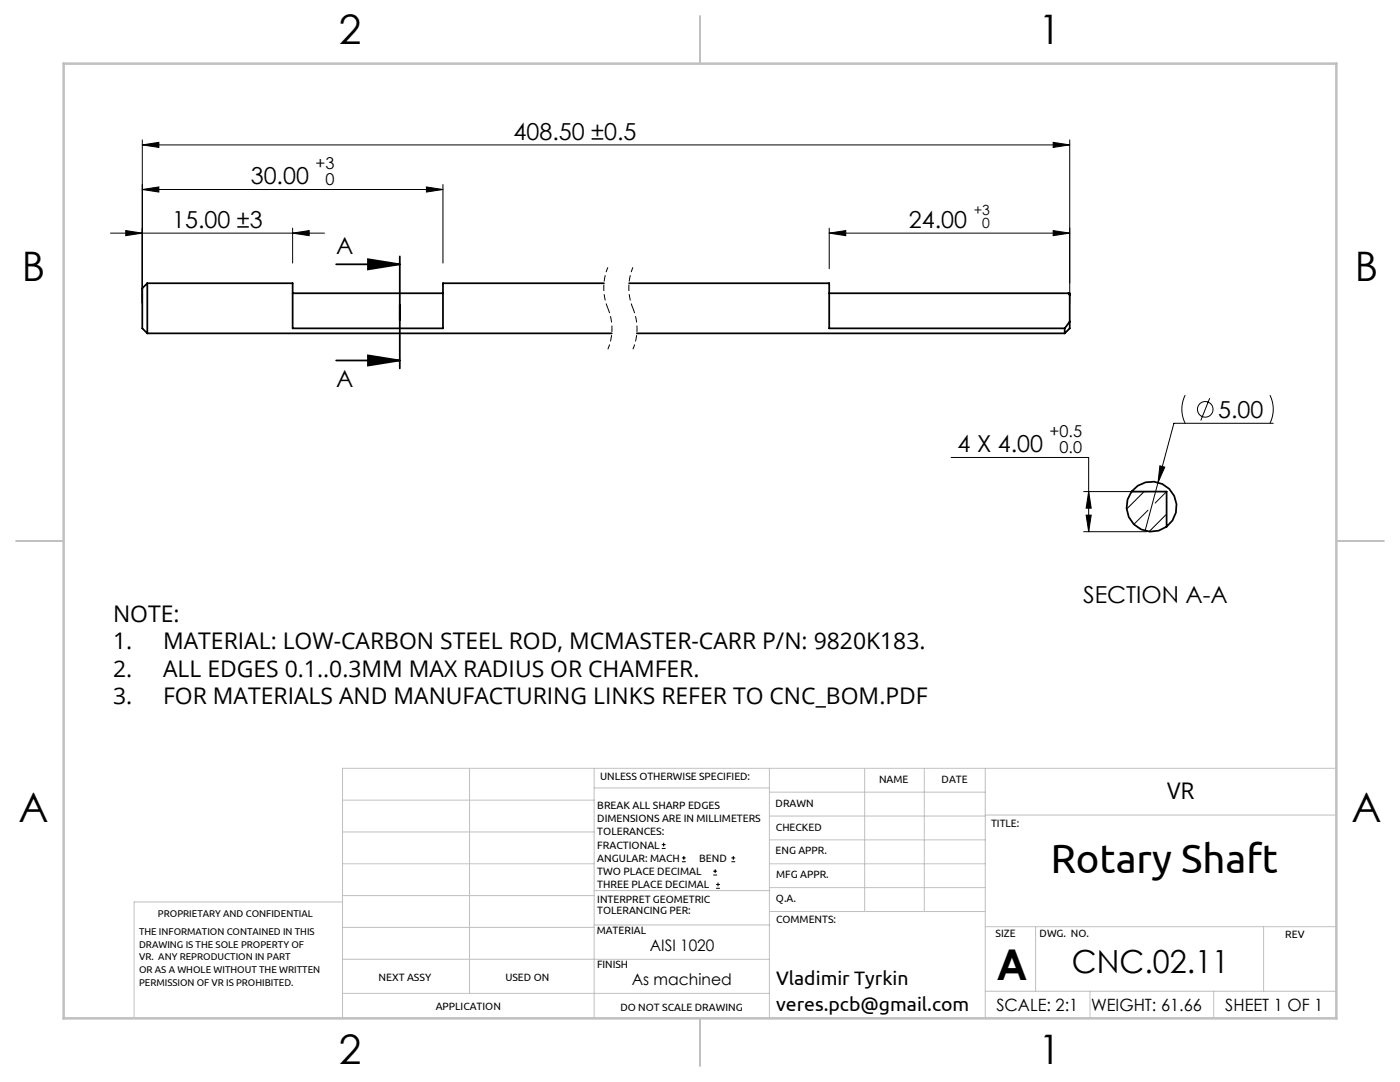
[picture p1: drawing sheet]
<svg xmlns="http://www.w3.org/2000/svg" width="279mm" height="216mm" viewBox="0 0 279 216" stroke-linecap="round" stroke-linejoin="round" font-family="sans-serif">
<g fill="none" stroke="#000" stroke-width=".2">
<path d="M28.4 28.9l3.3-.5v1zM28.4 37.8l3.3-.5v1zM28.4 27.9v32.6M28.4 28.9h185.1M28.4 37.8h60M85.1 37.3l3.3 .5-3.3 .5zM88.4 36.8v15.7M210.2 28.4l3.3 .5-3.3 .5zM213.5 27.9v32.6M22 46.5h42.7M25.1 46l3.3 .5-3.3 .5zM58.4 46.5l3.3-.5v1z"/>
<path d="M58.4 45.5v7M165.5 46.5l3.3-.5v1zM165.5 45.5v8.1M165.5 46.5h48M210.2 46l3.3 .5-3.3 .5zM236.5 78.9a6.3 6.3 0 0 0 0 5.6M241.4 79.5l-1.8 4.4M253.4 78.9a6.3 6.3 0 0 1 0 5.6M189.8 91.3h27.5v14.8M216.3 98.1h12.5M217.3 98.1l.5 3.3h-1zM228.3 98.1l-3.5 3.5"/>
<path d="M231.5 92.9l1 .3-1.4 3.1zM232.8 98.1l-2.3 2.3M254.1 84.5h-19.8l-5.8 21.4M216.3 106.1h12.5M216.8 102.8h1l-.5 3.3zM229.1 101.8l-2.8 2.8M232.8 102.6l-3.5 3.5M132.1 169.3h.7M132.1 168.5h.7M132.4 168.2v.7M136.1 171.9h.8M136.1 171.2h.8"/>
<path d="M136.5 170.8v.8M142.3 174.6h.8M142.3 173.8h.8M142.7 173.5v.7M142.9 177.3h.8M142.9 176.5h.8M143.3 176.1v.8M146 171.9h.7M146 171.2h.7M146.3 170.8v.8"/>
<circle cx="240.5" cy="81.7" r="1.56"/>
</g>
<path d="M121.3 53.3a10.6 10.6 0 0 0 0 8.2M126.3 53.3a10.6 10.6 0 0 0 0 8.2M121.3 61.5a10.6 10.6 0 0 1 0 8.2M126.3 61.5a10.6 10.6 0 0 1 0 8.2" fill="none" stroke="#000" stroke-width=".2" stroke-dasharray="1.3 .6" stroke-dashoffset=".2" stroke-linecap="butt"/>
<g fill="none" stroke="#000" stroke-width=".35">
<path d="M29.4 56.5v10M29.4 56.5h29v9h30v-9h32.1M29.4 56.5l-1 1v8l1 1M58.4 58.5h30M67.1 52.7h12.7M73.4 51.7l6.4 1-6.4 1.1zM79.8 51.2v22.3M125.5 56.5h40v9h47M165.5 58.5h48v.4M213.2 58.5l.3 .4M213.5 58.9v5.3M29.4 66.5h92.7"/>
<path d="M67.1 71.9h12.7M73.4 70.9l6.4 1-6.4 1zM127.1 66.5h85.4M212.5 65.5v1M213.5 64.2v1.3l-1 1M213.5 64.2l-1 1.3M225.8 98.1a5 5 0 0 0 .5 6.5 5 5 0 0 0 6.5 .5M225.8 98.1a5 5 0 0 1 7.6-.5 5 5 0 0 1-.6 7.5M225.8 98.1h7v7"/>
</g>
<g fill="none" stroke="#c0c0c0" stroke-width=".2">
<path d="M68.4 159.7h50.2M93.7 153.3v44.9M118.6 153.3v49.9M118.6 157.2h34.9M153.5 153.3v49.9M153.5 158.1h43.1M172.6 153.3v28.6M184.5 153.3v28.6M196.6 153.3v49.9M266.7 153.3h-198.3v49.9M68.4 178.7h50.2M68.4 172.4h50.2"/>
<path d="M68.4 166h50.2M68.4 180h-41.6v23.2M118.6 177.7h35.1M153.5 167.6h43.1M153.5 162.8h43.1M153.5 172.4h43.1M153.5 177.1h43.1M196.6 162.6h70.1M68.4 198.2h85.1M68.4 185.1h50.2M68.4 191.4h50.2M118.6 191.4h34.9"/>
<path d="M118.6 184.6h35.1M153.7 181.9h42.9M196.6 197.8h70.1M196.6 184.9h70.1M206.7 184.9v12.9M217.5 197.8v5.4M242.2 197.8v5.4M252.2 184.9v12.9"/>
</g>
<path d="M139.7 3.2v9.5M3.2 107.9h9.5M266.7 107.9h9.5M139.7 203.2v9.5" fill="none" stroke="#c0c0c0" stroke-width=".25"/>
<path d="M12.7 12.7h254v190.5h-254z" fill="none" stroke="#c0c0c0" stroke-width=".5"/>
<g fill="#000">
<path d="M231.5 92.9l1 .3-1.4 3.1z"/>
<path d="M28.4 28.9l3.3-.5v1zM210.2 28.4l3.3 .5-3.3 .5zM28.4 37.8l3.3-.5v1zM85.1 37.3l3.3 .5-3.3 .5zM25.1 46l3.3 .5-3.3 .5zM58.4 46.5l3.3-.5v1zM216.8 102.8h1l-.5 3.3zM217.3 98.1l.5 3.3h-1z"/>
<path d="M73.4 51.7l6.4 1-6.4 1.1zM73.4 70.9l6.4 1-6.4 1z"/>
<path d="M210.2 46l3.3 .5-3.3 .5zM165.5 46.5l3.3-.5v1z"/>
</g>
<text font-size="8.5" x="198.9" y="195.5">A</text>
<text font-size="8.2" x="209.7" y="174.2">Rotary Shaft</text>
<g font-size="8.1">
<text x="67.6" y="8.9">2</text>
<text x="207.3" y="8.9">1</text>
<text x="4.4" y="56.2">B</text>
<text x="270.4" y="56.2">B</text>
<text x="3.7" y="164.1">A</text>
<text x="269.7" y="164.1">A</text>
<text x="67.6" y="212.4">2</text>
<text x="207.3" y="212.4">1</text>
</g>
<text font-size="6.3" x="213.9" y="194.1">CNC.02.11</text>
<g font-size="4.7">
<text x="102.5" y="27.9">408.50 ±0.5</text>
<text x="50" y="36.8">30.00</text>
<text x="34.4" y="45.5">15.00 ±3</text>
<text x="181.4" y="45.5">24.00</text>
<text x="67.1" y="50.7">A</text>
<text x="67.1" y="77.2">A</text>
<text x="243.1" y="83.4">5.00</text>
<text x="191.1" y="90.3">4 X 4.00</text>
<text x="216.1" y="120.3">SECTION A-A</text>
</g>
<g font-size="4.6">
<text x="22.6" y="124.1">NOTE:</text>
<text x="22.6" y="129.5">1.</text>
<text x="32.6" y="129.5">MATERIAL: LOW-CARBON STEEL ROD, MCMASTER-CARR P/N: 9820K183.</text>
<text x="22.6" y="135">2.</text>
<text x="32.6" y="135">ALL EDGES 0.1..0.3MM MAX RADIUS OR CHAMFER.</text>
<text x="22.6" y="140.5">3.</text>
<text x="32.6" y="140.5">FOR MATERIALS AND MANUFACTURING LINKS REFER TO CNC_BOM.PDF</text>
<text x="232.9" y="159.4">VR</text>
</g>
<g font-size="3.9">
<text x="154.9" y="196.6">Vladimir Tyrkin</text>
<text x="154.9" y="201.6">veres.pcb@gmail.com</text>
</g>
<g font-size="3.4">
<text x="198.8" y="201.7">SCALE: 2:1</text>
<text x="217.7" y="201.8">WEIGHT: 61.66</text>
<text x="244.5" y="201.7">SHEET 1 OF 1</text>
</g>
<g font-size="3.3">
<text x="63" y="33.7">+3</text>
<text x="65" y="36.9">0</text>
<text x="209.5" y="87.2">+0.5</text>
<text x="211.5" y="90.3">0.0</text>
</g>
<g font-size="3.2">
<text x="129.7" y="189.8">AISI 1020</text>
<text x="126.1" y="196.6">As machined</text>
</g>
<g font-size="2.8">
<text x="194.3" y="42.8">+3</text>
<text x="196" y="45.6">0</text>
</g>
<g font-size="2.1">
<text x="119.8" y="155.6">UNLESS OTHERWISE SPECIFIED:</text>
<text x="119.2" y="161.4">BREAK ALL SHARP EDGES</text>
<text x="154.8" y="161">DRAWN</text>
<text x="175.4" y="156.2">NAME</text>
<text x="187.9" y="156.2">DATE</text>
<text x="119.2" y="164">DIMENSIONS ARE IN MILLIMETERS</text>
<text x="119.2" y="166.7">TOLERANCES:</text>
<text x="154.9" y="165.8">CHECKED</text>
<text x="197.8" y="165">TITLE:</text>
<text x="119.2" y="169.3">FRACTIONAL</text>
<text x="119.2" y="172">ANGULAR: MACH</text>
<text x="139.5" y="172">BEND</text>
<text x="154.8" y="170.5">ENG APPR.</text>
<text x="119.2" y="174.6">TWO PLACE DECIMAL</text>
<text x="119.2" y="177.3">THREE PLACE DECIMAL</text>
<text x="154.9" y="180">Q.A.</text>
<text x="154.9" y="175.2">MFG APPR.</text>
<text x="119.2" y="180.2">INTERPRET GEOMETRIC</text>
<text x="119.2" y="182.3">TOLERANCING PER:</text>
<text x="154.9" y="184.2">COMMENTS:</text>
<text x="119.1" y="186.3">MATERIAL</text>
<text x="198.7" y="187">SIZE</text>
<text x="207.5" y="187">DWG. NO.</text>
<text x="256.5" y="187.1">REV</text>
<text x="75.5" y="195.8">NEXT ASSY</text>
<text x="100.9" y="195.7">USED ON</text>
<text x="119.1" y="193.1">FINISH</text>
<text x="86.9" y="201.6">APPLICATION</text>
<text x="123.8" y="201.6">DO NOT SCALE DRAWING</text>
</g>
<g font-size="2">
<text x="31.5" y="183">PROPRIETARY AND CONFIDENTIAL</text>
<text x="27.8" y="186.6">THE INFORMATION CONTAINED IN THIS</text>
<text x="27.8" y="189.1">DRAWING IS THE SOLE PROPERTY OF</text>
<text x="27.8" y="191.6">VR. ANY REPRODUCTION IN PART</text>
<text x="27.8" y="194.2">OR AS A WHOLE WITHOUT THE WRITTEN</text>
<text x="27.8" y="196.7">PERMISSION OF VR IS PROHIBITED.</text>
</g>
</svg>
